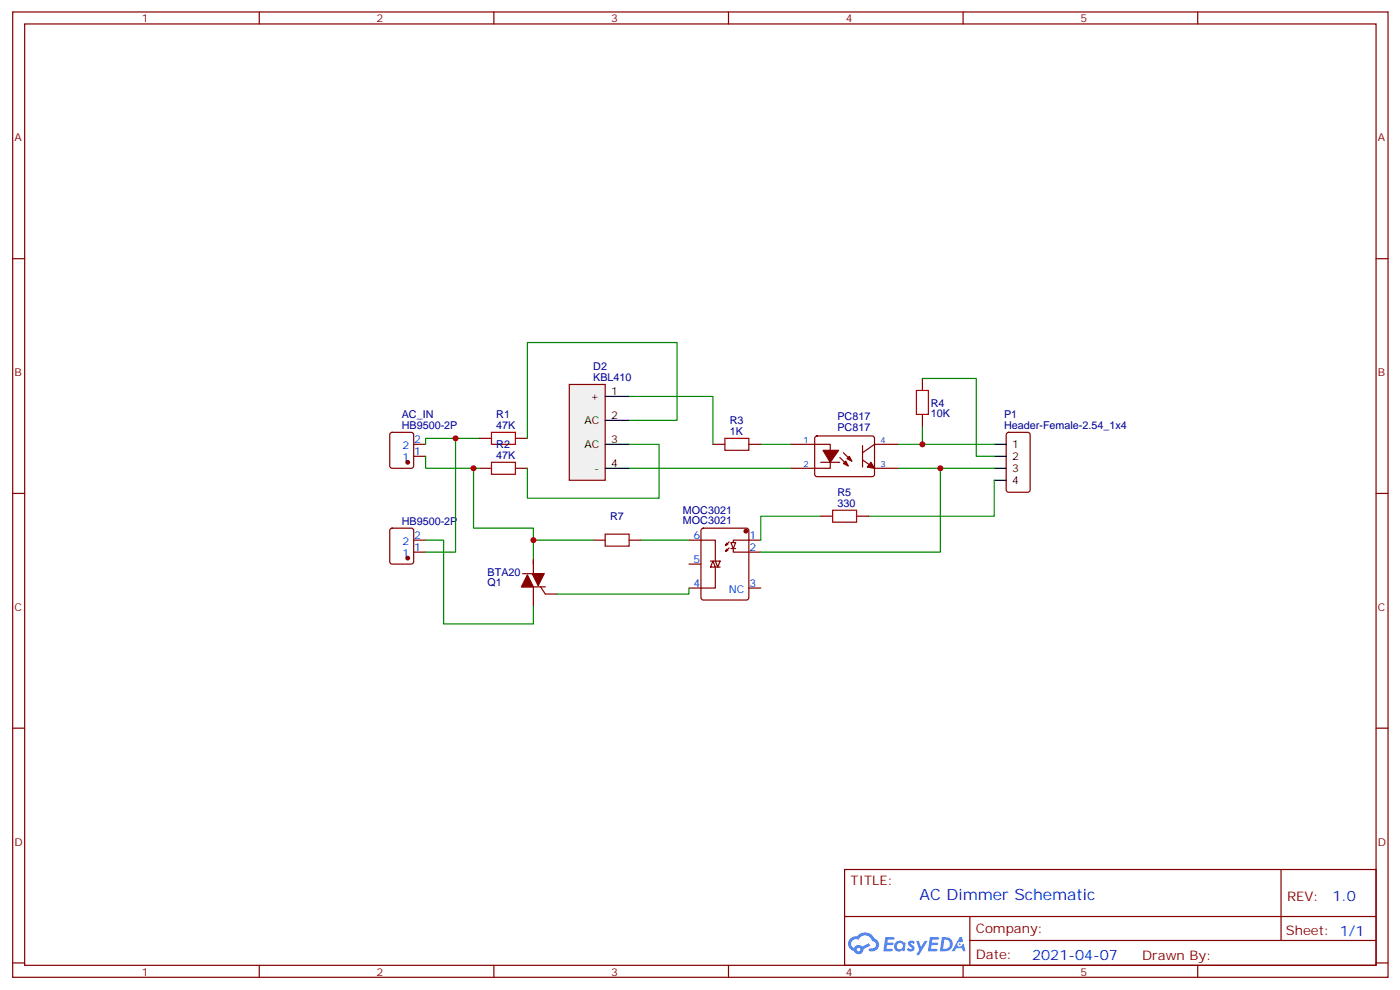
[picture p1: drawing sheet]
<svg xmlns="http://www.w3.org/2000/svg" width="413mm" height="292mm" viewBox="0 0 413 292" stroke-linecap="round" stroke-linejoin="round" font-family="sans-serif">
<g fill="none" stroke="#870000" stroke-width=".35">
<path d="M3.7 3.5h405.4v284.4h-405.4zM7.3 7.1h398.3v277.2h-398.3zM76.4 3.5v3.6M145.6 3.5v3.6M214.7 3.5v3.6M283.8 3.5v3.6M353 3.5v3.6M3.7 76.2h3.6M405.6 76.2h3.5M3.7 145.3h3.6M405.6 145.3h3.5M3.7 214.5h3.6"/>
<path d="M405.6 214.5h3.5M248.9 256.1h156.7v28.2h-156.7zM377.5 256.1l.1 20.9M249 270h156.4M285.8 277h119.6M285.8 270v14.1M3.7 283.6h3.6M76.4 284.3v3.6M145.6 284.3v3.6M214.7 284.3v3.6M283.8 284.3v3.6M353 284.3v3.6"/>
<path d="M405.6 283.6h3.5"/>
</g>
<g fill="#5487ff">
<path d="M267.9 277.3a1.22 1.22 0 0 1 1.7 .3l-.4 .5a.47 .47 0 0 0-.3-.4 .47 .47 0 0 0-.5 .2l.2 .3a1.14 1.14 0 0 1 .7 1.7 1.14 1.14 0 0 1-1.9 0l-.2-.2 .5-.5 .7 .4a.29 .29 0 0 0 .4-.3 .29 .29 0 0 0-.3-.3 1.04 1.04 0 0 1-.6-1.7z"/>
<path d="M260.9 276h2.4l.3 .2-.1 .5-1.9 .1-.1 .8h1.5l.4 .4-.4 .4h-1.6l-.2 1.1h1.8l.1 .3-.1 .3-2.7 .1z"/>
<path d="M274.1 276h2.3l.3 .2-.1 .5-1.8 .1-.1 .8h1.5l.3 .4-.4 .4h-1.5l-.2 1.1h1.7l.2 .3-.2 .3-2.6 .1z"/>
<path d="M282.8 276.1h.7l.3 1.2-.6 .3a.69 .69 0 0 0-1 .3 .69 .69 0 0 0 .5 1 .69 .69 0 0 0 .8-.7l.5-.2 .6 2.2h-.8l-.2-.9h-1.8l-.4 .9h-.9z"/>
<path d="M270 277.1h.8l.6 1.8 1.1-1.8h.9l-2.5 4.2h-.9l.9-1.5z"/>
<path d="M277.6 276.1l-.6 4.1h1.4a2.11 2.11 0 0 0 2.4-2.1 2.11 2.11 0 0 0-2.5-2zM278.3 276.8a1.39 1.39 0 0 1 1.7 1.4 1.39 1.39 0 0 1-1.8 1.3h-.3z"/>
<path d="M263.9 277.7a1.54 1.54 0 0 0-.1 2.1 1.54 1.54 0 0 0 2.2 .2l.6 .2 .3-2.3-.2-.2-.4-.1a1.49 1.49 0 0 0-2.4 .1zM264.2 278.7a.94 .94 0 0 1 1.8 0 .94 .94 0 0 1-1.8 0z"/>
<path d="M250.6 276.4a2.18 2.18 0 0 0 1.1 3.7 1.44 1.44 0 0 0 1.6 1 1.44 1.44 0 0 0 1.2-1.5l2-1-.4-.8-2 1a1.47 1.47 0 0 0-2.4 .4 1.39 1.39 0 0 1-.7-1.9 1.39 1.39 0 0 1 2-.5 2.12 2.12 0 0 1 2.2-1.3 2.12 2.12 0 0 1 1.9 1.7 1.14 1.14 0 0 1 1.1 1.4 1.14 1.14 0 0 1-1.7 .8 .43 .43 0 0 0-.5 .3 .43 .43 0 0 0 .4 .5 1.98 1.98 0 0 0 2.5-1.2 1.98 1.98 0 0 0-1.2-2.5 3.1 3.1 0 0 0-5.3-.7l-.8 .1zM252.5 279.7a.55 .55 0 0 1 1.1 0 .55 .55 0 0 1-1.1 0z"/>
<circle cx="282.8" cy="278.1" r=".26"/>
</g>
<g fill="none" stroke="#870000" stroke-width=".35">
<path d="M115.1 127.6l.5-.2h5.6l.7 .4v9.4l-.4 .7h-5.9l-.7-.4v-9.4zM121.9 134.4h3.5M121.9 130.9h3.5M141.3 137.9h3.6M141.3 129.1h3.6M151.9 137.9h3.5M151.9 129.1h3.5M233 130.9h11.7v7h-11.7M240.3 128.6l.5-.2 16.5 .1 .4 .6v10.9l-.7 .4-16.5-.1-.4-.6v-10.6zM241.9 136.2h5.6M247.5 134.8l2.5 2.4M248.6 133.3l2.4 2.5"/>
<path d="M254.2 135.5l3.5 2.4h7.1M254.2 131.2v6.4M264.8 130.9h-7.1l-3.5 2.4M296.8 127.6l.5-.2h5.6l.6 .4 .1 16.5-.5 .6-5.8 .1-.7-.5-.1-16.4zM115.1 155.8l.5-.2h5.6l.7 .4v9.5l-.4 .6-5.9 .1-.7-.5v-9.4zM121.9 159.1h3.5M203.1 159.1h7.7v6M206.8 155.8l.5-.2h12.7l.6 .4 .1 20-.5 .7h-12.9l-.7-.4v-20zM214.9 159.6l-1.1 1.1 .4-.7M215.4 159.8h1.4l-.7 1.8zM224.2 159.1h-8.1v.7M121.9 162.6h3.5"/>
<path d="M153.7 172.9h7M154 169h6.4M157.2 164.4v4.6M157.2 172.9v5.6M159.3 172.9l1.4 2.1h3.6M203.1 166.2h3.5M209.4 165.3h1.4M210.1 165.3l.7 1.7h-1.4zM210.8 165.3h1.4l-.7 1.7zM210.8 167.2v6h-7.7M210.8 167h1.4M214.5 160.3l-.7 .4"/>
<path d="M214.5 162.1l-.7 .4M214.9 161.4l-1.1 1.1 .4-.8M215.4 161.6h1.4M216.1 161.6v1h8.1M220.7 173.2h3.5"/>
</g>
<g fill="#870000" stroke="#870000" stroke-width=".35">
<path d="M256.7 136.2l1 1.7-2.1-.3z"/>
<path d="M248.6 136.5l.7-.7 .7 1.4z"/>
<path d="M249.6 135.1l.7-.7 .7 1.4z"/>
<path d="M242.6 132.6h4.6l-2.5 3.6z"/>
<path d="M155.4 169.3l1.8 3.6h-3.5z"/>
<path d="M156.8 169h3.6l-1.8 3.5z"/>
<circle cx="120.2" cy="136.2" r=".53"/>
<circle cx="120.2" cy="164.4" r=".53"/>
<circle cx="219.8" cy="156.5" r=".53"/>
</g>
<path d="M141.3 129.1h-15.9v1.8M224.2 130.9h8.8M271.9 125.6v5.3h-7.1M188.9 159.1h14.2M241.9 152h-17.7v7.1M293 141.5v10.5h-37M203.1 173.2v1.8h-38.8" fill="none" stroke="#008700" stroke-width=".35"/>
<path d="M293 130.9h3.5M293 134.4h3.5M293 137.9h3.5M293 141.5h3.5" fill="none" stroke="#000" stroke-width=".35"/>
<path d="M144.9 127.4h7v3.5h-7zM144.9 136.2h7v3.5h-7z" fill="none" stroke="#a10000" stroke-width=".35"/>
<path d="M167.8 113.2h10.6v28.3h-10.6z" fill="#f0f0f0" stroke="#870000" stroke-width=".35"/>
<path d="M178.4 116.8h7M178.4 123.8h7M178.4 130.9h7M178.4 137.9h7" fill="none" stroke="#000" stroke-width=".35"/>
<g fill="none" stroke="#008700" stroke-width=".35">
<path d="M185.4 116.8h24.7v14.1M271.9 111.5h15.8v22.9h5.3M125.4 134.4v3.5h15.9M134.3 129.1v33.5h-8.9M139.6 137.9v17.7h17.6v8.8M185.4 123.8h14.1v-22.9h-44.1v28.2M185.4 130.9h8.8v15.9h-38.8v-8.9M185.4 137.9h47.6M264.8 137.9h28.2M271.9 130.9h21.1M277.1 137.9v24.7h-52.9M125.4 159.1h5.3v24.7h26.5v-5.3"/>
<path d="M157.2 159.1h17.6"/>
</g>
<path d="M271.9 111.5v3.5M210.1 130.9h3.5M220.7 130.9h3.5M271.9 122.1v3.5M174.8 159.1h3.6M185.4 159.1h3.5M241.9 152h3.5M252.4 152h3.6" fill="none" stroke="#870000" stroke-width=".35"/>
<path d="M270.1 115h3.5v7.1h-3.5zM213.6 129.1h7.1v3.5h-7.1zM178.4 157.3h7v3.6h-7zM245.4 150.3h7v3.5h-7z" fill="none" stroke="#a10000" stroke-width=".35"/>
<g fill="#c00">
<circle cx="139.6" cy="137.9" r=".88"/>
<circle cx="157.2" cy="159.1" r=".88"/>
<circle cx="134.3" cy="129.1" r=".88"/>
<circle cx="271.9" cy="130.9" r=".88"/>
<circle cx="277.1" cy="137.9" r=".88"/>
</g>
<text font-size="4.6" fill="#00f" x="271" y="265.1">AC Dimmer Schematic</text>
<g font-size="4.2" fill="#00f">
<text x="392.7" y="265.4">1.0</text>
<text x="304.2" y="282.7">2021-04-07</text>
</g>
<g font-size="3.9" fill="#800">
<text x="250.7" y="260.7">TITLE:</text>
<text x="379.3" y="265.4">REV:</text>
<text x="287.6" y="274.9">Company:</text>
<text x="379" y="275.5">Sheet: 1/1</text>
<text x="287.6" y="282.6">Date:</text>
<text x="336.6" y="282.7">Drawn By:</text>
</g>
<g font-size="3.2" fill="#800">
<text x="41.8" y="6.5">1</text>
<text x="111" y="6.5">2</text>
<text x="180.1" y="6.5">3</text>
<text x="249.3" y="6.5">4</text>
<text x="318.4" y="6.5">5</text>
<text x="4.3" y="41.6">A</text>
<text x="406.1" y="41.6">A</text>
<text x="4.3" y="110.8">B</text>
<text x="406.1" y="110.8">B</text>
<text x="4.3" y="179.9">C</text>
<text x="406.1" y="179.9">C</text>
<text x="4.3" y="249.1">D</text>
<text x="406.1" y="249.1">D</text>
<text x="41.8" y="287.3">1</text>
<text x="111" y="287.3">2</text>
<text x="180.1" y="287.3">3</text>
<text x="249.3" y="287.3">4</text>
<text x="318.4" y="287.3">5</text>
</g>
<g font-size="3.2" fill="#000080">
<text x="174.8" y="112.1">KBL410</text>
<text x="174.8" y="109.1">D2</text>
<text x="274.3" y="119.7">R4</text>
<text x="118.4" y="123.2">AC_IN</text>
<text x="146.3" y="123.2">R1</text>
<text x="215.1" y="125">R3</text>
<text x="246.8" y="123.8">PC817</text>
<text x="274.3" y="122.8">10K</text>
<text x="295.9" y="123.1">P1</text>
<text x="118.4" y="126.3">HB9500-2P</text>
<text x="146.3" y="126.3">47K</text>
<text x="215.1" y="128.1">1K</text>
<text x="246.8" y="126.9">PC817</text>
<text x="295.9" y="126.3">Header-Female-2.54_1x4</text>
<text x="146.3" y="135.1">47K</text>
<text x="146.3" y="132">R2</text>
<text x="246.8" y="149.2">330</text>
<text x="246.8" y="146.1">R5</text>
<text x="118.4" y="154.5">HB9500-2P</text>
<text x="179.8" y="153.2">R7</text>
<text x="201.3" y="154.4">MOC3021</text>
<text x="201.3" y="151.3">MOC3021</text>
<text x="143.7" y="169.6">BTA20</text>
<text x="143.7" y="172.6">Q1</text>
</g>
<g font-size="3.2">
<text x="174" y="117.8">+</text>
<text x="180.1" y="116.4">1</text>
<text x="172.2" y="124.9">AC</text>
<text x="180.1" y="123.5">2</text>
<text x="172.2" y="131.9">AC</text>
<text x="180.1" y="130.5">3</text>
<text x="298.3" y="131.9">1</text>
<text x="180.1" y="137.6">4</text>
<text x="298.3" y="135.5">2</text>
<text x="175.2" y="139">-</text>
<text x="298.3" y="139">3</text>
<text x="298.3" y="142.5">4</text>
</g>
<g font-size="3.2" fill="#00f">
<text x="122.1" y="130.5">2</text>
<text x="118.6" y="135.8">1</text>
<text x="118.6" y="132.3">2</text>
<text x="122.1" y="134.1">1</text>
<text x="118.6" y="160.5">2</text>
<text x="122.1" y="158.7">2</text>
<text x="204.4" y="158.7">6</text>
<text x="220.9" y="158.7">1</text>
<text x="118.6" y="164">1</text>
<text x="122.1" y="162.3">1</text>
<text x="204.4" y="165.8">5</text>
<text x="220.9" y="162.3">2</text>
<text x="204.4" y="172.9">4</text>
<text x="220.9" y="172.9">3</text>
<text x="214.8" y="174.6">NC</text>
</g>
<g font-size="2.5" fill="#00f">
<text x="236.8" y="130.5">1</text>
<text x="259.5" y="130.5">4</text>
<text x="236.8" y="137.6">2</text>
<text x="259.5" y="137.6">3</text>
</g>
</svg>
